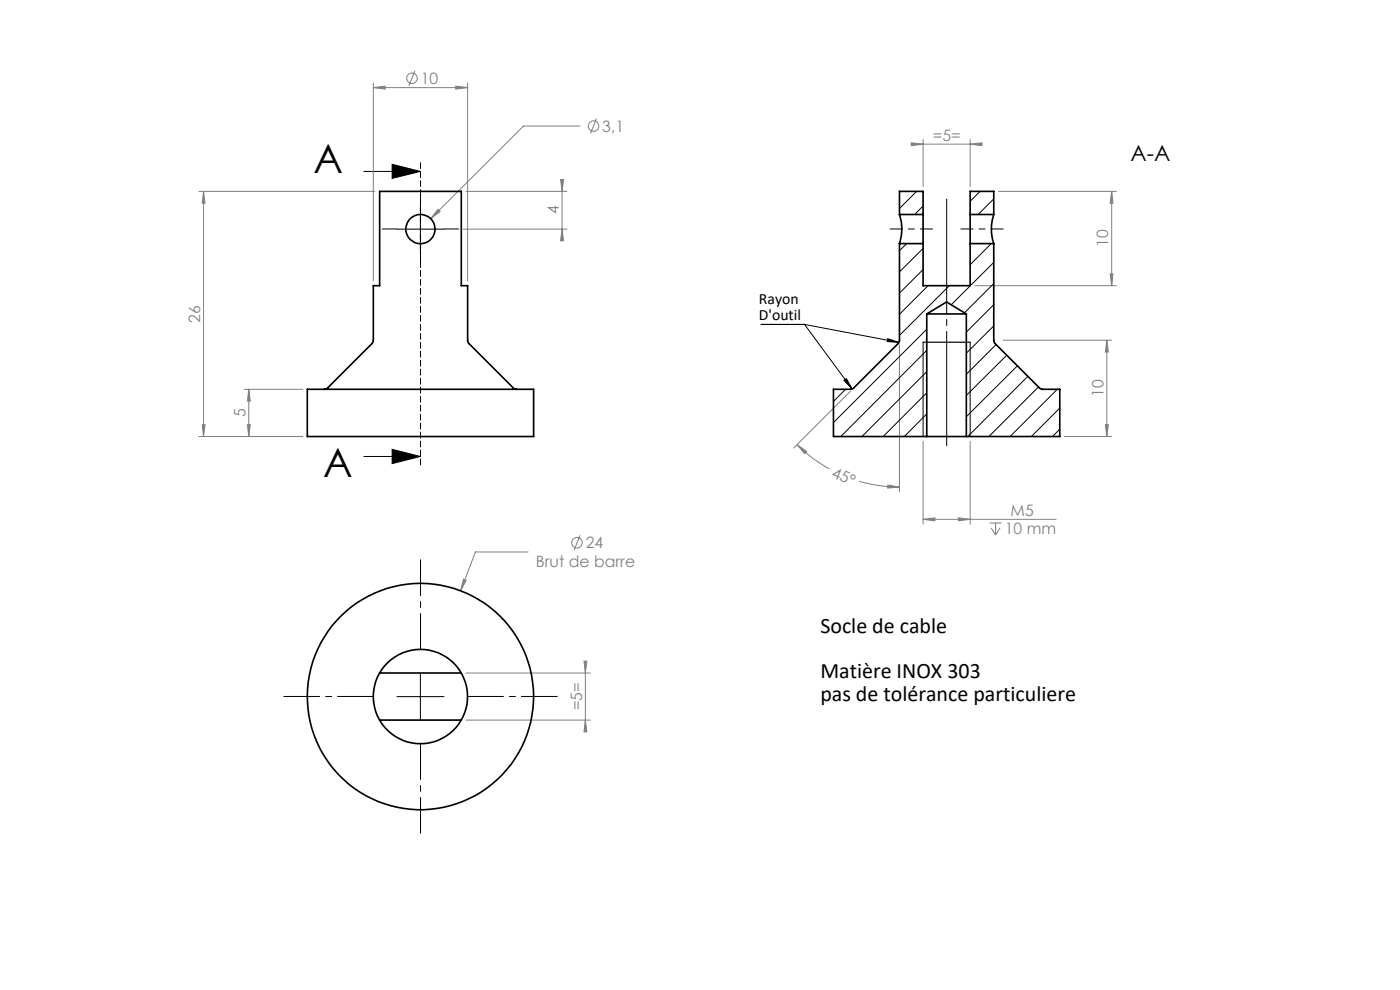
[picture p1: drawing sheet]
<svg xmlns="http://www.w3.org/2000/svg" width="297mm" height="210mm" viewBox="0 0 297 210" stroke-linecap="round" stroke-linejoin="round" font-family="sans-serif">
<g fill="none" stroke="#808080" stroke-width=".21">
<path d="M79.2 18.6l2.5-.3v.6zM79.2 17.6v42M79.2 18.6h20M88 15l-1.3 3.2M96.7 18.3l2.5 .3-2.5 .3zM99.2 17.6v42M118.9 38.1h.7l-.4 2.5zM119.2 38.1v13M123 26.7h-11.9l-19.7 19.7M126.5 25.1l-1.2 3.2M193.3 30.3l2.5 .3-2.5 .3zM193.3 30.6h15"/>
<path d="M195.8 29.6v10M205.8 30.6l2.5-.3v.6zM205.8 29.6v10M42.2 40.6h37.3M43.2 40.6l.3 2.5h-.6zM43.2 40.6v52M92.9 44.4l.5 .5-2 1.5zM98.3 48.6h22M98.8 40.6h21.5M119.2 48.6l.4 2.5h-.7zM211.8 40.6h25M235.5 58.1h.6l-.3 2.5z"/>
<path d="M235.8 40.6v20M235.8 40.6l.3 2.5h-.6zM190.8 73.2v31.1M206.8 60.6h30M212.8 72.2h23M234.8 72.2l.3 2.5h-.6zM234.8 72.2v20.4M42.2 92.6h22M42.9 90.1h.6l-.3 2.5zM51.8 82.6h12.4M52.5 90.1h.6l-.3 2.5zM52.8 82.6v10"/>
<path d="M52.8 82.6l.3 2.5h-.6zM169.1 94.3l2 1.5-.4 .4zM169.1 94.3a29.6 29.6 0 0 0 6.9 5.2M180.4 83l-12 12M195.8 93.6v17.6M205.8 93.6v17.6M225.8 92.6h10M234.5 90.1h.6l-.3 2.5zM112 117.1h-11.1l-3.2 8.2M123 113.6l-1.2 3.1M182.3 102.1a32.3 32.3 0 0 0 8.5 1.2M188.3 102.9l2.5 .4-2.5 .2z"/>
<path d="M195.8 110.2l2.5-.4v.7zM195.8 110.2h28.2M203.3 109.8l2.5 .4-2.5 .3zM209.9 110.9h2.6M210.3 112l.9 1.5M211.2 110.9v2.6M212.2 112l-1 1.5M98.3 122.9l.6 .2-1.2 2.2zM98.8 142.8h26.4M98.8 152.7h26.4M123.9 140.3h.6l-.3 2.5zM124.2 140.3v14.9"/>
<path d="M124.2 152.7l.3 2.5h-.6z"/>
<circle cx="87.4" cy="16.6" r="1.12"/>
<circle cx="125.9" cy="26.7" r="1.12"/>
<circle cx="122.4" cy="115.1" r="1.11"/>
</g>
<path d="M195.8 72.6h10" fill="none" stroke="#000" stroke-width=".25"/>
<g fill="none" stroke="#000" stroke-width=".21">
<path d="M77.2 36.4h12M83.2 34.8l6 1.6-6 1.4zM84.2 48.6h10M89.2 43.6v10M161.5 68.8h9.2M170.7 68.8l10.1 13.7M170.7 68.8l20 3.8M188.3 71.9l2.4 .7-2.5-.1zM195.8 72.6v20M205.8 72.6v20M77.2 96.8h12M83.2 95.3l6 1.5-6 1.5z"/>
<path d="M179 80.7l.6-.4 1.2 2.2zM84.2 147.8h10M89.2 142.8v9.9"/>
</g>
<path d="M89.2 137.7v-19M79.2 147.7h-19M89.2 157.7v19M99.2 147.7h19" fill="none" stroke="#000" stroke-width=".21" stroke-dasharray="30.5 1.3 1.3 1.3" stroke-dashoffset="22.9"/>
<path d="M188.8 48.6h9M212.8 48.6h-9" fill="none" stroke="#000" stroke-width=".21" stroke-dasharray="30.5 1.3 1.3 1.3" stroke-dashoffset="27.9"/>
<path d="M200.8 42.2v52.4" fill="none" stroke="#000" stroke-width=".21" stroke-dasharray="30.5 1.3 1.3 1.3" stroke-dashoffset="6.2"/>
<path d="M84.2 48.6h-3.1M89.2 43.6v-3.1M89.2 53.6v3.1M94.2 48.6h3.1" fill="none" stroke="#000" stroke-width=".21" stroke-dasharray="30.5 1.3 1.3 1.3"/>
<path d="M89.2 34.3v64.5" fill="none" stroke="#000" stroke-width=".21" stroke-dasharray="1.3 .6" stroke-dashoffset="-.2"/>
<g fill="#000">
<path d="M83.2 34.8l6 1.6-6 1.4zM83.2 95.3l6 1.5-6 1.5z"/>
<path d="M179 80.7l.6-.4 1.2 2.2zM188.3 71.9l2.4 .7-2.5-.1z"/>
</g>
<g fill="#808080">
<path d="M96.7 18.3l2.5 .3-2.5 .3zM79.2 18.6l2.5-.3v.6z"/>
<path d="M92.9 44.4l-1.5 2 2-1.5zM195.8 110.2l2.5-.4v.7zM203.3 109.8l2.5 .4-2.5 .3zM193.3 30.3l2.5 .3-2.5 .3zM205.8 30.6l2.5-.3v.6zM98.3 122.9l-.6 2.4 1.2-2.2z"/>
<path d="M42.9 90.1h.6l-.3 2.5zM43.2 40.6l.3 2.5h-.6zM119.2 48.6l.4 2.5h-.7zM118.9 38.1h.7l-.4 2.5z"/>
<path d="M52.8 82.6l.3 2.5h-.6zM52.5 90.1h.6l-.3 2.5zM235.8 40.6l.3 2.5h-.6zM235.5 58.1h.6l-.3 2.5zM234.8 72.2l.3 2.5h-.6zM234.5 90.1h.6l-.3 2.5zM123.9 140.3h.6l-.3 2.5zM124.2 152.7l.3 2.5h-.6z"/>
<path d="M169.1 94.3l2 1.5-.4 .4zM188.3 102.9l2.5 .4-2.5 .2z"/>
</g>
<g fill="none" stroke="#000" stroke-width=".35">
<path d="M190.8 45.5a9.8 9.8 0 0 1 0 6.2M190.8 51.7l-.1 21-9.7 9.7-.4 .2h-3.8v10h19.8M190.8 51.7h5M190.8 45.5h5M190.8 45.5v-4.9h5v4.9M195.8 45.5v6.2M195.8 51.7v8.9h10v-8.9M205.8 45.5v6.2M205.8 51.7h5M205.8 45.5h5M205.8 45.5v-4.9h5v4.9M210.8 45.5a9.9 9.9 0 0 0 0 6.2"/>
<path d="M210.8 51.7v20.7l.2 .4 9.7 9.6 .4 .2h3.7v10h-19.8M196.6 66.6h8.4M196.6 66.6l4.2-2.5 4.2 2.5M196.6 66.6v26M205 66.6v26M65.2 82.6h48v10h-48zM68.8 82.6l.6-.2 9.5-9.5 .3-.4v-11.9h1.3v-20h17.4v20h1.3v11.8l.2 .4 9.6 9.6 .6 .2M196.6 92.6h8.4M80.5 142.8a10 10 0 0 1 17.4 0M80.5 152.7a10 10 0 0 0 17.4 0M80.5 142.8a9.9 9.9 0 0 0 0 9.9M80.5 142.8h17.4"/>
<path d="M80.5 152.7h17.4M97.9 142.8a10.1 10.1 0 0 1 0 9.9"/>
<circle cx="89.2" cy="48.6" r="3.1"/>
<circle cx="89.2" cy="147.7" r="24"/>
</g>
<g fill="none" stroke="#000" stroke-width=".21">
<path d="M192.3 51.7l-1.5 1.5M194.5 40.6l-3.7 3.6M195.8 57.2l-5 5M195.8 52.7l-5 5M195.8 43.7l-1.8 1.8M207.9 40.6l-2.1 2.1M210.3 51.7l-4.5 4.5M210.8 42.2l-3.3 3.3M210.8 55.7l-9 9M196.6 69.8l-19.8 19.8M196.6 74.3l-18.2 18.3M196.6 78.8l-13.8 13.8"/>
<path d="M196.9 60.6l-6.1 6.1M201.4 60.6l-10.6 10.5M210.8 60.1l-6.2 6.2M210.8 64.6l-5.8 5.8M210.8 69.1l-5.8 5.8M211.3 73.1l-6.3 6.3M213.6 75.3l-8.6 8.6M215.8 77.6l-10.8 10.8M218.1 79.8l-12.8 12.8M179.4 82.6l-2.6 2.6M196.6 83.3l-9.2 9.3M196.6 87.8l-4.8 4.8"/>
<path d="M196.6 92.3l-.3 .3M220.3 82.1l-10.5 10.5M224.3 82.6l-10 10M224.8 86.6l-6 6M224.8 91l-1.5 1.6"/>
</g>
<g font-size="8.5">
<text x="66.5" y="36.8">A</text>
<text x="68.6" y="101.2">A</text>
</g>
<g font-size="4.7">
<text x="239.9" y="34.2">A-A</text>
<text x="174" y="134.4">Socle de cable</text>
<text x="174" y="143.9">Matière INOX 303</text>
<text x="174" y="148.6">pas de tolérance particuliere</text>
</g>
<g font-size="3.3" fill="#808080">
<text x="89.2" y="17.8">10</text>
<text x="127.8" y="27.9">3,1</text>
<text x="197.9" y="29.8">=5=</text>
<text x="118.5" y="45.5" transform="rotate(-90 118.5 45.5)">4</text>
<text x="235.1" y="52.4" transform="rotate(-90 235.1 52.4)">10</text>
<text x="42.5" y="68.4" transform="rotate(-90 42.5 68.4)">26</text>
<text x="52.1" y="88.5" transform="rotate(-90 52.1 88.5)">5</text>
<text x="234.1" y="84.2" transform="rotate(-90 234.1 84.2)">10</text>
<text x="176.3" y="101.2" transform="rotate(22 176.3 101.2)">45°</text>
<text x="213.2" y="113.3">10 mm</text>
<text x="214.4" y="109.4">M5</text>
<text x="124.2" y="116.3">24</text>
<text x="113.7" y="120.3">Brut de barre</text>
<text x="123.5" y="150.7" transform="rotate(-90 123.5 150.7)">=5=</text>
</g>
<g font-size="3.3">
<text x="161" y="64.4">Rayon</text>
<text x="161" y="67.9">D'outil</text>
</g>
</svg>
